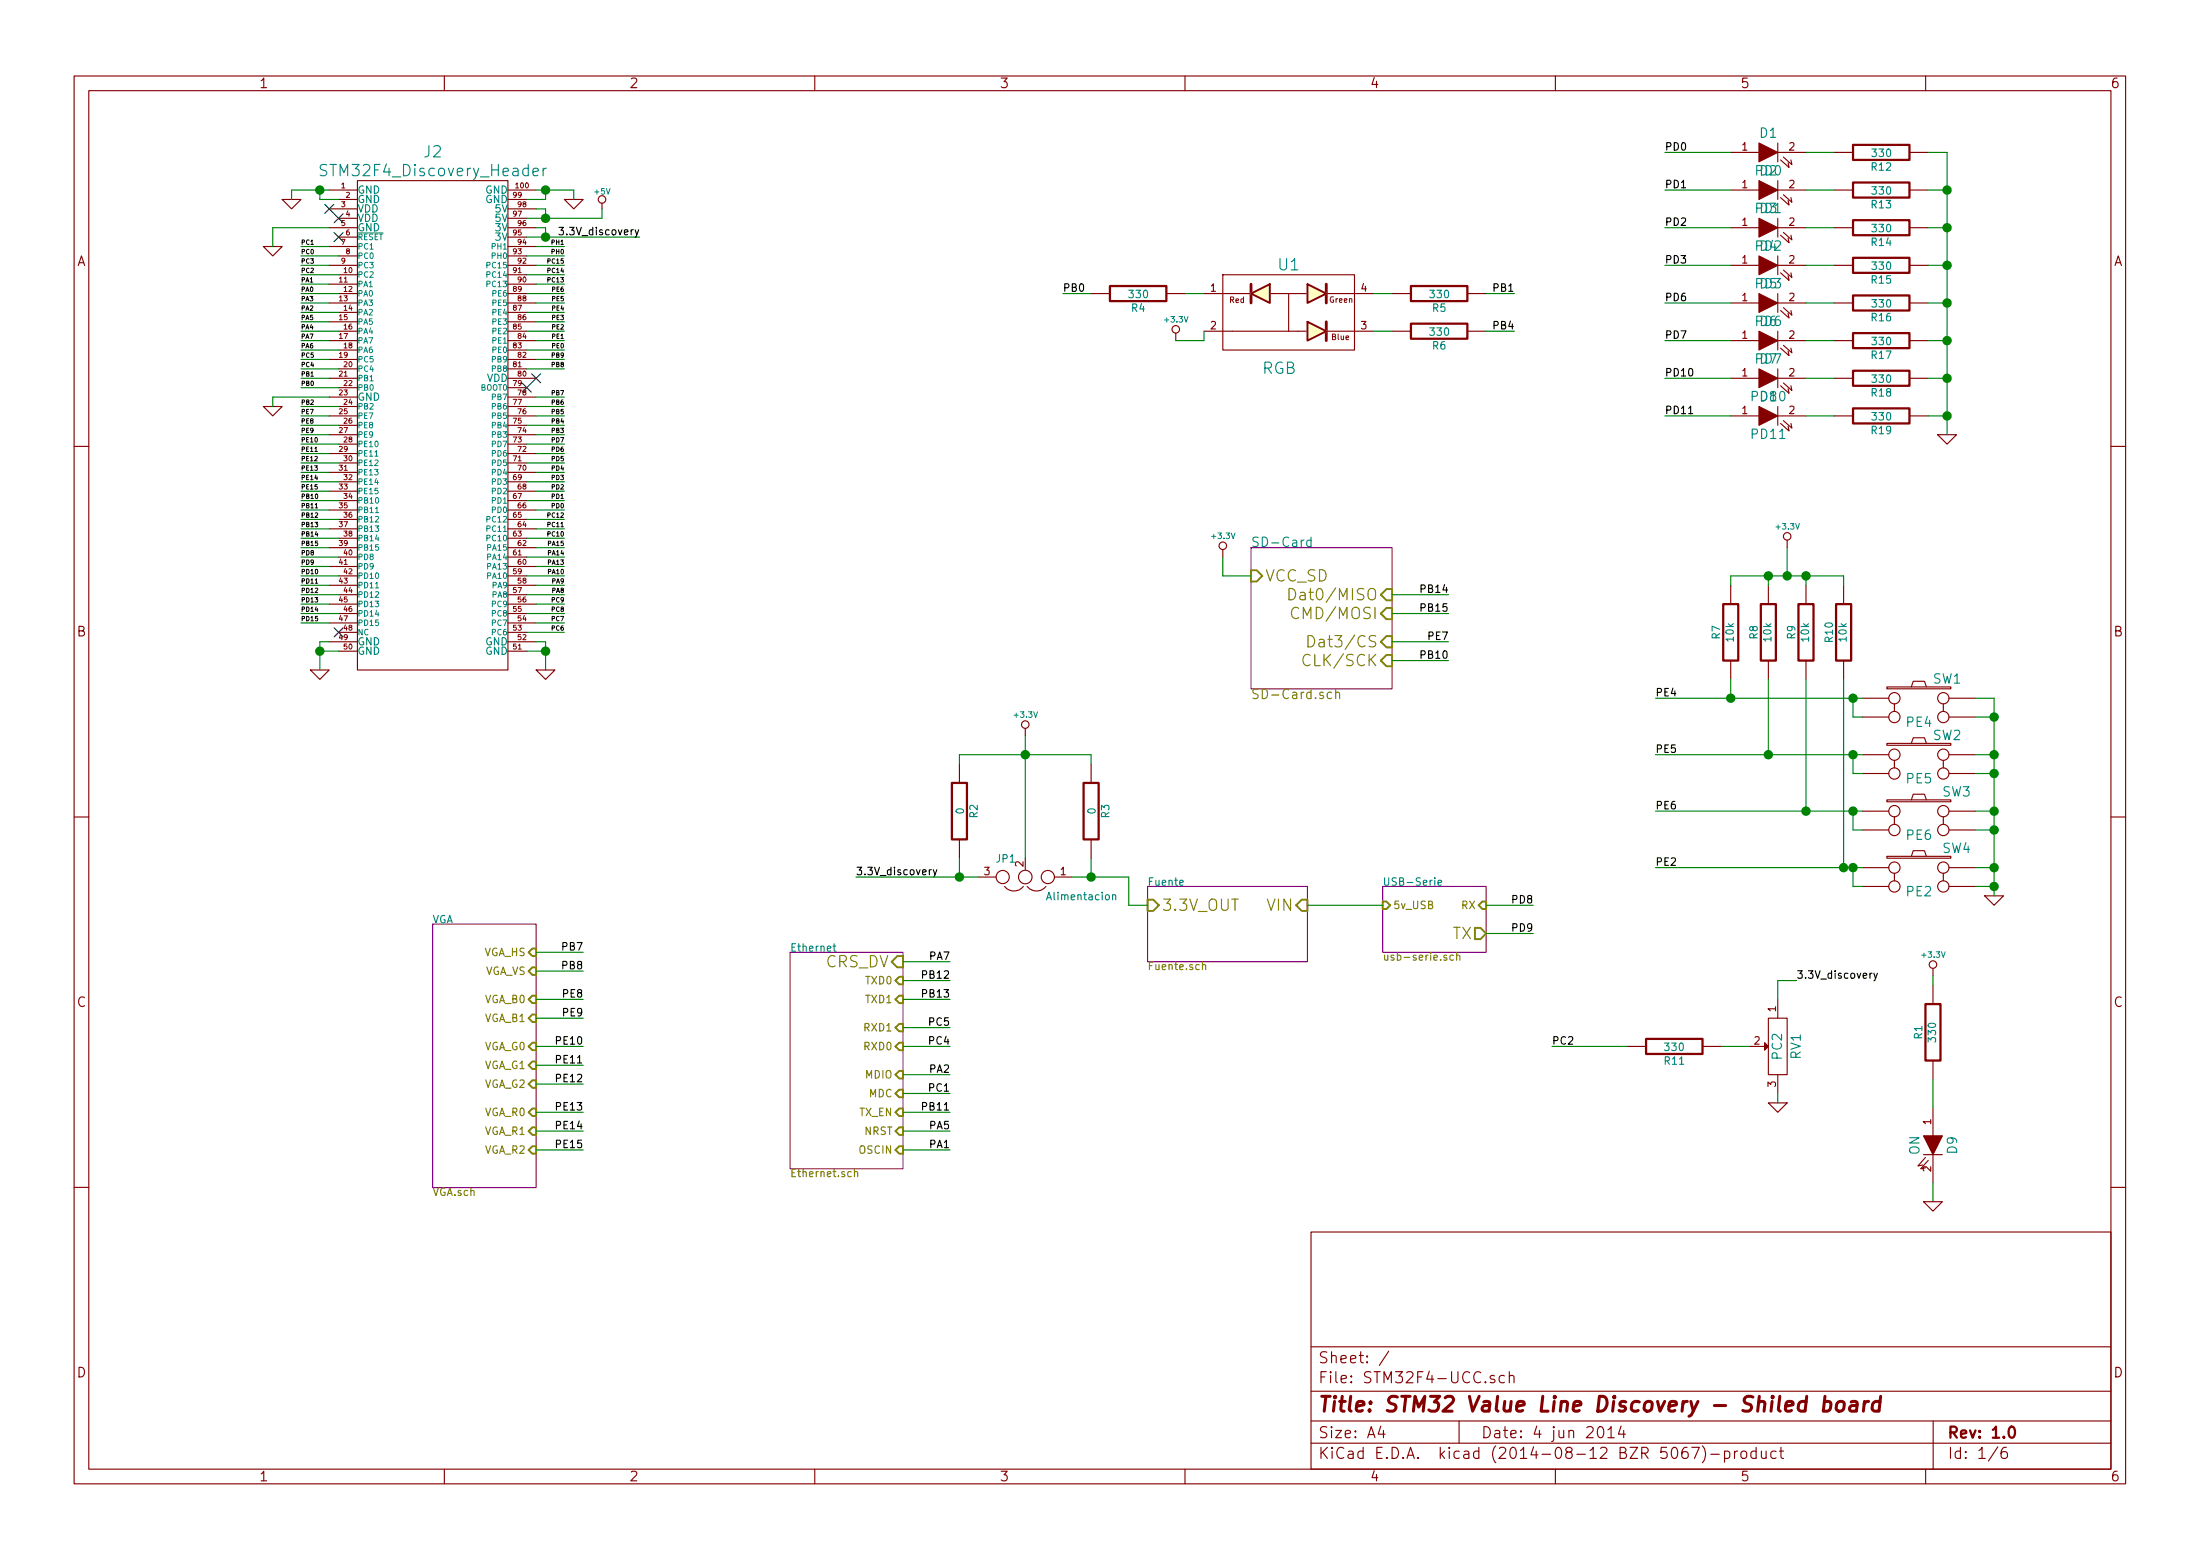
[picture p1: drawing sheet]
EESchema Schematic File Version 2
LIBS:valves
LIBS:stm32
LIBS:power
LIBS:device
LIBS:transistors
LIBS:conn
LIBS:linear
LIBS:regul
LIBS:74xx
LIBS:cmos4000
LIBS:adc-dac
LIBS:memory
LIBS:xilinx
LIBS:special
LIBS:microcontrollers
LIBS:dsp
LIBS:microchip
LIBS:analog_switches
LIBS:motorola
LIBS:texas
LIBS:intel
LIBS:audio
LIBS:interface
LIBS:digital-audio
LIBS:philips
LIBS:display
LIBS:cypress
LIBS:siliconi
LIBS:opto
LIBS:atmel
LIBS:contrib
LIBS:serial
LIBS:oscillator-cmos-out-4
LIBS:con-yamaichi-cf-2
LIBS:w_connectors
LIBS:STM32F4-UCC-cache
EELAYER 24 0
EELAYER END
$Descr A4 11693 8268
encoding utf-8
Sheet 1 6
Title "STM32 Value Line Discovery - Shiled board"
Date "4 jun 2014"
Rev "1.0"
Comp ""
Comment1 ""
Comment2 ""
Comment3 ""
Comment4 ""
$EndDescr
$Comp
L GND #PWR01
U 1 1
P 1700 3550
F 0 "#PWR01" H 1700 3550 30  0001 C CNN
F 1 "GND" H 1700 3480 30  0001 C CNN
F 2 "" H 1700 3550 60  0000 C CNN
F 3 "" H 1700 3550 60  0000 C CNN
	1    1700 3550
	1    0    0    -1  
$EndComp
$Comp
L LED D1
U 1 1
P 9400 800
F 0 "D1" H 9400 900 50  0000 C CNN
F 1 "PD0" H 9400 700 50  0000 C CNN
F 2 "w_Connectors:Led_0805" H 9400 800 60  0001 C CNN
F 3 "" H 9400 800 60  0000 C CNN
	1    9400 800 
	1    0    0    -1  
$EndComp
$Comp
L LED D2
U 1 1
P 9400 1000
F 0 "D2" H 9400 1100 50  0000 C CNN
F 1 "PD1" H 9400 900 50  0000 C CNN
F 2 "w_Connectors:Led_0805" H 9400 1000 60  0001 C CNN
F 3 "" H 9400 1000 60  0000 C CNN
	1    9400 1000
	1    0    0    -1  
$EndComp
$Comp
L LED D3
U 1 1
P 9400 1200
F 0 "D3" H 9400 1300 50  0000 C CNN
F 1 "PD2" H 9400 1100 50  0000 C CNN
F 2 "w_Connectors:Led_0805" H 9400 1200 60  0001 C CNN
F 3 "" H 9400 1200 60  0000 C CNN
	1    9400 1200
	1    0    0    -1  
$EndComp
$Comp
L LED D4
U 1 1
P 9400 1400
F 0 "D4" H 9400 1500 50  0000 C CNN
F 1 "PD3" H 9400 1300 50  0000 C CNN
F 2 "w_Connectors:Led_0805" H 9400 1400 60  0001 C CNN
F 3 "" H 9400 1400 60  0000 C CNN
	1    9400 1400
	1    0    0    -1  
$EndComp
$Comp
L LED D5
U 1 1
P 9400 1600
F 0 "D5" H 9400 1700 50  0000 C CNN
F 1 "PD6" H 9400 1500 50  0000 C CNN
F 2 "w_Connectors:Led_0805" H 9400 1600 60  0001 C CNN
F 3 "" H 9400 1600 60  0000 C CNN
	1    9400 1600
	1    0    0    -1  
$EndComp
$Comp
L LED D6
U 1 1
P 9400 1800
F 0 "D6" H 9400 1900 50  0000 C CNN
F 1 "PD7" H 9400 1700 50  0000 C CNN
F 2 "w_Connectors:Led_0805" H 9400 1800 60  0001 C CNN
F 3 "" H 9400 1800 60  0000 C CNN
	1    9400 1800
	1    0    0    -1  
$EndComp
$Comp
L LED D7
U 1 1
P 9400 2000
F 0 "D7" H 9400 2100 50  0000 C CNN
F 1 "PD10" H 9400 1900 50  0000 C CNN
F 2 "w_Connectors:Led_0805" H 9400 2000 60  0001 C CNN
F 3 "" H 9400 2000 60  0000 C CNN
	1    9400 2000
	1    0    0    -1  
$EndComp
$Comp
L LED D8
U 1 1
P 9400 2200
F 0 "D8" H 9400 2300 50  0000 C CNN
F 1 "PD11" H 9400 2100 50  0000 C CNN
F 2 "w_Connectors:Led_0805" H 9400 2200 60  0001 C CNN
F 3 "" H 9400 2200 60  0000 C CNN
	1    9400 2200
	1    0    0    -1  
$EndComp
$Comp
L R R12
U 1 1
P 10000 800
F 0 "R12" V 10080 800 40  0000 C CNN
F 1 "330" V 10007 801 40  0000 C CNN
F 2 "Resistors_SMD:R_0805" V 9930 800 30  0001 C CNN
F 3 "" H 10000 800 30  0000 C CNN
	1    10000 800 
	0    1    1    0   
$EndComp
$Comp
L R R13
U 1 1
P 10000 1000
F 0 "R13" V 10080 1000 40  0000 C CNN
F 1 "330" V 10007 1001 40  0000 C CNN
F 2 "Resistors_SMD:R_0805" V 9930 1000 30  0001 C CNN
F 3 "" H 10000 1000 30  0000 C CNN
	1    10000 1000
	0    1    1    0   
$EndComp
$Comp
L R R14
U 1 1
P 10000 1200
F 0 "R14" V 10080 1200 40  0000 C CNN
F 1 "330" V 10007 1201 40  0000 C CNN
F 2 "Resistors_SMD:R_0805" V 9930 1200 30  0001 C CNN
F 3 "" H 10000 1200 30  0000 C CNN
	1    10000 1200
	0    1    1    0   
$EndComp
$Comp
L R R15
U 1 1
P 10000 1400
F 0 "R15" V 10080 1400 40  0000 C CNN
F 1 "330" V 10007 1401 40  0000 C CNN
F 2 "Resistors_SMD:R_0805" V 9930 1400 30  0001 C CNN
F 3 "" H 10000 1400 30  0000 C CNN
	1    10000 1400
	0    1    1    0   
$EndComp
$Comp
L R R16
U 1 1
P 10000 1600
F 0 "R16" V 10080 1600 40  0000 C CNN
F 1 "330" V 10007 1601 40  0000 C CNN
F 2 "Resistors_SMD:R_0805" V 9930 1600 30  0001 C CNN
F 3 "" H 10000 1600 30  0000 C CNN
	1    10000 1600
	0    1    1    0   
$EndComp
$Comp
L R R17
U 1 1
P 10000 1800
F 0 "R17" V 10080 1800 40  0000 C CNN
F 1 "330" V 10007 1801 40  0000 C CNN
F 2 "Resistors_SMD:R_0805" V 9930 1800 30  0001 C CNN
F 3 "" H 10000 1800 30  0000 C CNN
	1    10000 1800
	0    1    1    0   
$EndComp
$Comp
L R R18
U 1 1
P 10000 2000
F 0 "R18" V 10080 2000 40  0000 C CNN
F 1 "330" V 10007 2001 40  0000 C CNN
F 2 "Resistors_SMD:R_0805" V 9930 2000 30  0001 C CNN
F 3 "" H 10000 2000 30  0000 C CNN
	1    10000 2000
	0    1    1    0   
$EndComp
$Comp
L R R19
U 1 1
P 10000 2200
F 0 "R19" V 10080 2200 40  0000 C CNN
F 1 "330" V 10007 2201 40  0000 C CNN
F 2 "Resistors_SMD:R_0805" V 9930 2200 30  0001 C CNN
F 3 "" H 10000 2200 30  0000 C CNN
	1    10000 2200
	0    1    1    0   
$EndComp
$Comp
L GND #PWR02
U 1 1
P 10350 2300
F 0 "#PWR02" H 10350 2300 30  0001 C CNN
F 1 "GND" H 10350 2230 30  0001 C CNN
F 2 "" H 10350 2300 60  0000 C CNN
F 3 "" H 10350 2300 60  0000 C CNN
	1    10350 2300
	1    0    0    -1  
$EndComp
$Comp
L SW_PUSH_2 SW1
U 1 1
P 10200 3750
F 0 "SW1" H 10350 3900 50  0000 C CNN
F 1 "PE4" H 10200 3670 50  0000 C CNN
F 2 "w_switch:PCB_PUSH" H 10200 3750 60  0001 C CNN
F 3 "" H 10200 3750 60  0000 C CNN
	1    10200 3750
	1    0    0    -1  
$EndComp
$Comp
L SW_PUSH_2 SW2
U 1 1
P 10200 4050
F 0 "SW2" H 10350 4200 50  0000 C CNN
F 1 "PE5" H 10200 3970 50  0000 C CNN
F 2 "w_switch:PCB_PUSH" H 10200 4050 60  0001 C CNN
F 3 "" H 10200 4050 60  0000 C CNN
	1    10200 4050
	1    0    0    -1  
$EndComp
$Comp
L SW_PUSH_2 SW3
U 1 1
P 10200 4350
F 0 "SW3" H 10400 4500 50  0000 C CNN
F 1 "PE6" H 10200 4270 50  0000 C CNN
F 2 "w_switch:PCB_PUSH" H 10200 4350 60  0001 C CNN
F 3 "" H 10200 4350 60  0000 C CNN
	1    10200 4350
	1    0    0    -1  
$EndComp
$Comp
L SW_PUSH_2 SW4
U 1 1
P 10200 4650
F 0 "SW4" H 10400 4800 50  0000 C CNN
F 1 "PE2" H 10200 4570 50  0000 C CNN
F 2 "w_switch:PCB_PUSH" H 10200 4650 60  0001 C CNN
F 3 "" H 10200 4650 60  0000 C CNN
	1    10200 4650
	1    0    0    -1  
$EndComp
$Comp
L R R10
U 1 1
P 9800 3350
F 0 "R10" V 9880 3350 40  0000 C CNN
F 1 "10k" V 9807 3351 40  0000 C CNN
F 2 "Resistors_SMD:R_0805" V 9730 3350 30  0001 C CNN
F 3 "" H 9800 3350 30  0000 C CNN
	1    9800 3350
	-1   0    0    1   
$EndComp
$Comp
L R R9
U 1 1
P 9600 3350
F 0 "R9" V 9680 3350 40  0000 C CNN
F 1 "10k" V 9607 3351 40  0000 C CNN
F 2 "Resistors_SMD:R_0805" V 9530 3350 30  0001 C CNN
F 3 "" H 9600 3350 30  0000 C CNN
	1    9600 3350
	-1   0    0    1   
$EndComp
$Comp
L R R8
U 1 1
P 9400 3350
F 0 "R8" V 9480 3350 40  0000 C CNN
F 1 "10k" V 9407 3351 40  0000 C CNN
F 2 "Resistors_SMD:R_0805" V 9330 3350 30  0001 C CNN
F 3 "" H 9400 3350 30  0000 C CNN
	1    9400 3350
	-1   0    0    1   
$EndComp
$Comp
L R R7
U 1 1
P 9200 3350
F 0 "R7" V 9280 3350 40  0000 C CNN
F 1 "10k" V 9207 3351 40  0000 C CNN
F 2 "Resistors_SMD:R_0805" V 9130 3350 30  0001 C CNN
F 3 "" H 9200 3350 30  0000 C CNN
	1    9200 3350
	-1   0    0    1   
$EndComp
$Comp
L GND #PWR03
U 1 1
P 10600 4750
F 0 "#PWR03" H 10600 4750 30  0001 C CNN
F 1 "GND" H 10600 4680 30  0001 C CNN
F 2 "" H 10600 4750 60  0000 C CNN
F 3 "" H 10600 4750 60  0000 C CNN
	1    10600 4750
	1    0    0    -1  
$EndComp
$Sheet
S 7350 4700 550  350 
U 538FC087
F0 "USB-Serie" 40
F1 "usb-serie.sch" 40
F2 "RX" I R 7900 4800 40 
F3 "5v_USB" I L 7350 4800 40 
F4 "TX" O R 7900 4950 60 
$EndSheet
$Comp
L POT RV1
U 1 1
P 9450 5550
F 0 "RV1" H 9450 5450 50  0000 C CNN
F 1 "PC2" H 9450 5550 50  0000 C CNN
F 2 "w_Connectors:POTE" H 9450 5550 60  0001 C CNN
F 3 "" H 9450 5550 60  0000 C CNN
	1    9450 5550
	0    -1   1    0   
$EndComp
$Comp
L GND #PWR04
U 1 1
P 9450 5850
F 0 "#PWR04" H 9450 5850 30  0001 C CNN
F 1 "GND" H 9450 5780 30  0001 C CNN
F 2 "" H 9450 5850 60  0000 C CNN
F 3 "" H 9450 5850 60  0000 C CNN
	1    9450 5850
	-1   0    0    -1  
$EndComp
$Comp
L R R11
U 1 1
P 8900 5550
F 0 "R11" V 8980 5550 40  0000 C CNN
F 1 "330" V 8907 5551 40  0000 C CNN
F 2 "Resistors_SMD:R_0805" V 8830 5550 30  0001 C CNN
F 3 "" H 8900 5550 30  0000 C CNN
	1    8900 5550
	0    -1   1    0   
$EndComp
$Sheet
S 2300 4900 550  1400
U 538FE9D9
F0 "VGA" 40
F1 "VGA.sch" 40
F2 "VGA_B1" I R 2850 5400 40 
F3 "VGA_B0" I R 2850 5300 40 
F4 "VGA_G2" I R 2850 5750 40 
F5 "VGA_G1" I R 2850 5650 40 
F6 "VGA_G0" I R 2850 5550 40 
F7 "VGA_R2" I R 2850 6100 40 
F8 "VGA_R1" I R 2850 6000 40 
F9 "VGA_R0" I R 2850 5900 40 
F10 "VGA_VS" I R 2850 5150 40 
F11 "VGA_HS" I R 2850 5050 40 
$EndSheet
$Sheet
S 4200 5050 600  1150
U 539471FA
F0 "Ethernet" 40
F1 "Ethernet.sch" 40
F2 "TXD0" I R 4800 5200 40 
F3 "TXD1" I R 4800 5300 40 
F4 "RXD1" I R 4800 5450 40 
F5 "RXD0" I R 4800 5550 40 
F6 "MDIO" I R 4800 5700 40 
F7 "MDC" I R 4800 5800 40 
F8 "TX_EN" I R 4800 5900 40 
F9 "NRST" I R 4800 6000 40 
F10 "OSCIN" I R 4800 6100 40 
F11 "CRS_DV" I R 4800 5100 60 
$EndSheet
$Comp
L R R4
U 1 1
P 6050 1550
F 0 "R4" V 6130 1550 40  0000 C CNN
F 1 "330" V 6057 1551 40  0000 C CNN
F 2 "Resistors_SMD:R_0805" V 5980 1550 30  0001 C CNN
F 3 "" H 6050 1550 30  0000 C CNN
	1    6050 1550
	0    1    1    0   
$EndComp
$Comp
L R R5
U 1 1
P 7650 1550
F 0 "R5" V 7730 1550 40  0000 C CNN
F 1 "330" V 7657 1551 40  0000 C CNN
F 2 "Resistors_SMD:R_0805" V 7580 1550 30  0001 C CNN
F 3 "" H 7650 1550 30  0000 C CNN
	1    7650 1550
	0    1    1    0   
$EndComp
$Comp
L R R6
U 1 1
P 7650 1750
F 0 "R6" V 7730 1750 40  0000 C CNN
F 1 "330" V 7657 1751 40  0000 C CNN
F 2 "Resistors_SMD:R_0805" V 7580 1750 30  0001 C CNN
F 3 "" H 7650 1750 30  0000 C CNN
	1    7650 1750
	0    1    1    0   
$EndComp
Wire Wire Line
	9600 800  9750 800 
Wire Wire Line
	9750 1000 9600 1000
Wire Wire Line
	9750 1200 9600 1200
Wire Wire Line
	9600 1400 9750 1400
Wire Wire Line
	9600 1600 9750 1600
Wire Wire Line
	9600 1800 9750 1800
Wire Wire Line
	9600 2000 9750 2000
Wire Wire Line
	9750 2200 9600 2200
Wire Wire Line
	10350 2200 10250 2200
Wire Wire Line
	10350 800  10350 2300
Wire Wire Line
	10350 800  10250 800 
Wire Wire Line
	10250 1000 10350 1000
Connection ~ 10350 1000
Wire Wire Line
	10250 1200 10350 1200
Connection ~ 10350 1200
Wire Wire Line
	10250 1400 10350 1400
Connection ~ 10350 1400
Wire Wire Line
	10250 1600 10350 1600
Connection ~ 10350 1600
Wire Wire Line
	10250 1800 10350 1800
Connection ~ 10350 1800
Wire Wire Line
	10250 2000 10350 2000
Connection ~ 10350 2000
Connection ~ 10350 2200
Wire Wire Line
	9200 800  8850 800 
Wire Wire Line
	9200 1000 8850 1000
Wire Wire Line
	9200 1200 8850 1200
Wire Wire Line
	9200 1400 8850 1400
Wire Wire Line
	9200 1600 8850 1600
Wire Wire Line
	9200 1800 8850 1800
Wire Wire Line
	9200 2000 8850 2000
Wire Wire Line
	9200 2200 8850 2200
Wire Wire Line
	10500 3700 10600 3700
Wire Wire Line
	10600 3700 10600 4750
Wire Wire Line
	10600 4600 10500 4600
Wire Wire Line
	10500 4300 10600 4300
Connection ~ 10600 4300
Wire Wire Line
	10500 4000 10600 4000
Connection ~ 10600 4000
Connection ~ 10600 4600
Wire Wire Line
	8800 3700 9900 3700
Wire Wire Line
	8800 4000 9900 4000
Wire Wire Line
	8800 4300 9900 4300
Wire Wire Line
	8800 4600 9900 4600
Wire Wire Line
	9200 3600 9200 3700
Connection ~ 9200 3700
Wire Wire Line
	9400 3600 9400 4000
Connection ~ 9400 4000
Wire Wire Line
	9600 3600 9600 4300
Connection ~ 9600 4300
Wire Wire Line
	9800 3600 9800 4600
Connection ~ 9800 4600
Wire Wire Line
	9200 3100 9200 3050
Wire Wire Line
	9200 3050 9800 3050
Wire Wire Line
	9800 3050 9800 3100
Wire Wire Line
	9600 3100 9600 3050
Connection ~ 9600 3050
Wire Wire Line
	9400 3100 9400 3050
Connection ~ 9400 3050
Wire Wire Line
	9500 2900 9500 3050
Connection ~ 9500 3050
Wire Wire Line
	9450 5850 9450 5800
Wire Wire Line
	9300 5550 9150 5550
Wire Wire Line
	9450 5200 9450 5300
Wire Wire Line
	8650 5550 8250 5550
Wire Wire Line
	5800 1550 5650 1550
$Sheet
S 6100 4700 850  400 
U 53D54F53
F0 "Fuente" 40
F1 "Fuente.sch" 40
F2 "3.3V_OUT" I L 6100 4800 60 
F3 "VIN" I R 6950 4800 60 
$EndSheet
Wire Wire Line
	7350 4800 6950 4800
Text Label 9550 5200 0    40   ~ 0
3.3V_discovery
Wire Wire Line
	9450 5200 9550 5200
Wire Wire Line
	8150 4950 7900 4950
Wire Wire Line
	8150 4800 7900 4800
$Comp
L +3.3V #PWR05
U 1 1
P 5450 3900
F 0 "#PWR05" H 5450 3860 30  0001 C CNN
F 1 "+3.3V" H 5450 4010 30  0000 C CNN
F 2 "" H 5450 3900 60  0000 C CNN
F 3 "" H 5450 3900 60  0000 C CNN
	1    5450 3900
	1    0    0    -1  
$EndComp
Wire Wire Line
	6000 4800 6100 4800
Wire Wire Line
	6000 4650 6000 4800
Wire Wire Line
	4800 5300 5050 5300
Wire Wire Line
	4800 5200 5050 5200
Wire Wire Line
	4800 5550 5050 5550
Wire Wire Line
	4800 5450 5050 5450
Wire Wire Line
	4800 5900 5050 5900
Wire Wire Line
	4800 5800 5050 5800
Wire Wire Line
	4800 6100 5050 6100
Wire Wire Line
	4800 6000 5050 6000
Wire Wire Line
	4800 5700 5050 5700
Text Label 5050 5200 2    40   ~ 0
PB12
Text Label 5050 5300 2    40   ~ 0
PB13
Text Label 5050 5450 2    40   ~ 0
PC5
Text Label 5050 5550 2    40   ~ 0
PC4
Text Label 5050 5700 2    40   ~ 0
PA2
Text Label 5050 5800 2    40   ~ 0
PC1
Text Label 5050 5900 2    40   ~ 0
PB11
Text Label 5050 6000 2    40   ~ 0
PA5
Text Label 5050 6100 2    40   ~ 0
PA1
Wire Wire Line
	2850 5400 3100 5400
Wire Wire Line
	2850 5300 3100 5300
Text Label 3100 5300 2    40   ~ 0
PE8
Text Label 3100 5400 2    40   ~ 0
PE9
Wire Wire Line
	2850 5650 3100 5650
Wire Wire Line
	2850 5550 3100 5550
Text Label 3100 5550 2    40   ~ 0
PE10
Text Label 3100 5650 2    40   ~ 0
PE11
Wire Wire Line
	2850 6000 3100 6000
Wire Wire Line
	2850 5900 3100 5900
Text Label 3100 5900 2    40   ~ 0
PE13
Text Label 3100 6000 2    40   ~ 0
PE14
Wire Wire Line
	2850 5750 3100 5750
Text Label 3100 5750 2    40   ~ 0
PE12
Wire Wire Line
	2850 6100 3100 6100
Text Label 3100 6100 2    40   ~ 0
PE15
Text Label 5650 1550 0    40   ~ 0
PB0
Text Label 8050 1550 2    40   ~ 0
PB1
Text Label 8050 1750 2    40   ~ 0
PB4
$Sheet
S 6650 2900 750  750 
U 53DF7B95
F0 "SD-Card" 50
F1 "SD-Card.sch" 50
F2 "VCC_SD" I L 6650 3050 60 
F3 "Dat0/MISO" I R 7400 3150 60 
F4 "CLK/SCK" I R 7400 3500 60 
F5 "CMD/MOSI" I R 7400 3250 60 
F6 "Dat3/CS" I R 7400 3400 60 
$EndSheet
Wire Wire Line
	2850 5150 3100 5150
Wire Wire Line
	2850 5050 3100 5050
Text Label 3100 5050 2    40   ~ 0
PB7
Text Label 3100 5150 2    40   ~ 0
PB8
Text Label 8250 5550 0    40   ~ 0
PC2
Text Label 8800 3700 0    40   ~ 0
PE4
Text Label 8800 4000 0    40   ~ 0
PE5
Text Label 8800 4300 0    40   ~ 0
PE6
Text Label 7700 3400 2    40   ~ 0
PE7
Text Label 8850 1000 0    40   ~ 0
PD1
Text Label 8850 800  0    40   ~ 0
PD0
Text Label 8850 1600 0    40   ~ 0
PD6
Text Label 8850 1800 0    40   ~ 0
PD7
Text Label 8150 4800 2    40   ~ 0
PD8
Text Label 8150 4950 2    40   ~ 0
PD9
Text Label 8850 2000 0    40   ~ 0
PD10
Text Label 8850 2200 0    40   ~ 0
PD11
Text Label 8850 1200 0    40   ~ 0
PD2
Text Label 8850 1400 0    40   ~ 0
PD3
Wire Wire Line
	7400 3250 7700 3250
Wire Wire Line
	7400 3150 7700 3150
Wire Wire Line
	7400 3500 7700 3500
Wire Wire Line
	7400 3400 7700 3400
Text Label 7700 3500 2    40   ~ 0
PB10
Text Label 8800 4600 0    40   ~ 0
PE2
Text Label 7700 3250 2    40   ~ 0
PB15
Text Label 7700 3150 2    40   ~ 0
PB14
Wire Wire Line
	4800 5100 5050 5100
Text Label 5050 5100 2    40   ~ 0
PA7
$Comp
L LED D9
U 1 1
P 10275 6075
F 0 "D9" H 10275 6175 50  0000 C CNN
F 1 "ON" H 10275 5975 50  0000 C CNN
F 2 "w_Connectors:Led_0805" H 10275 6075 60  0001 C CNN
F 3 "" H 10275 6075 60  0000 C CNN
	1    10275 6075
	0    1    1    0   
$EndComp
$Comp
L R R1
U 1 1
P 10275 5475
F 0 "R1" V 10355 5475 40  0000 C CNN
F 1 "330" V 10282 5476 40  0000 C CNN
F 2 "Resistors_SMD:R_0805" V 10205 5475 30  0001 C CNN
F 3 "" H 10275 5475 30  0000 C CNN
	1    10275 5475
	-1   0    0    1   
$EndComp
Wire Wire Line
	10275 6375 10275 6275
$Comp
L GND #PWR06
U 1 1
P 10275 6375
F 0 "#PWR06" H 10275 6375 30  0001 C CNN
F 1 "GND" H 10275 6305 30  0001 C CNN
F 2 "" H 10275 6375 60  0000 C CNN
F 3 "" H 10275 6375 60  0000 C CNN
	1    10275 6375
	1    0    0    -1  
$EndComp
$Comp
L +3.3V #PWR07
U 1 1
P 10275 5175
F 0 "#PWR07" H 10275 5135 30  0001 C CNN
F 1 "+3.3V" H 10275 5285 30  0000 C CNN
F 2 "" H 10275 5175 60  0000 C CNN
F 3 "" H 10275 5175 60  0000 C CNN
	1    10275 5175
	1    0    0    -1  
$EndComp
Wire Wire Line
	10275 5225 10275 5175
Wire Wire Line
	10275 5875 10275 5725
$Comp
L JUMPER3 JP1
U 1 1
P 5450 4650
F 0 "JP1" H 5500 4550 40  0000 L CNN
F 1 "Alimentacion" H 5150 4750 40  0000 C CNN
F 2 "Pin_Headers:Pin_Header_Straight_1x03" H 5450 4650 60  0001 C CNN
F 3 "" H 5450 4650 60  0000 C CNN
	1    5450 4650
	-1   0    0    1   
$EndComp
Wire Wire Line
	5700 4650 6000 4650
Text Label 4550 4650 0    40   ~ 0
3.3V_discovery
Wire Wire Line
	4550 4650 5200 4650
Wire Wire Line
	5450 3900 5450 4550
$Comp
L R R3
U 1 1
P 5800 4300
F 0 "R3" V 5880 4300 40  0000 C CNN
F 1 "0" V 5807 4301 40  0000 C CNN
F 2 "Resistors_SMD:R_0805" V 5730 4300 30  0001 C CNN
F 3 "" H 5800 4300 30  0000 C CNN
	1    5800 4300
	1    0    0    -1  
$EndComp
$Comp
L R R2
U 1 1
P 5100 4300
F 0 "R2" V 5180 4300 40  0000 C CNN
F 1 "0" V 5107 4301 40  0000 C CNN
F 2 "Resistors_SMD:R_0805" V 5030 4300 30  0001 C CNN
F 3 "" H 5100 4300 30  0000 C CNN
	1    5100 4300
	1    0    0    -1  
$EndComp
Wire Wire Line
	5100 4650 5100 4550
Connection ~ 5100 4650
Wire Wire Line
	5100 4050 5100 4000
Wire Wire Line
	5100 4000 5800 4000
Connection ~ 5450 4000
Wire Wire Line
	5800 4000 5800 4050
Wire Wire Line
	5800 4550 5800 4650
Connection ~ 5800 4650
$Comp
L +3.3V #PWR08
U 1 1
P 6500 2950
F 0 "#PWR08" H 6500 2910 30  0001 C CNN
F 1 "+3.3V" H 6500 3060 30  0000 C CNN
F 2 "" H 6500 2950 60  0000 C CNN
F 3 "" H 6500 2950 60  0000 C CNN
	1    6500 2950
	1    0    0    -1  
$EndComp
Wire Wire Line
	6650 3050 6500 3050
Wire Wire Line
	6500 3050 6500 2950
$Comp
L +3.3V #PWR09
U 1 1
P 9500 2900
F 0 "#PWR09" H 9500 2860 30  0001 C CNN
F 1 "+3.3V" H 9500 3010 30  0000 C CNN
F 2 "" H 9500 2900 60  0000 C CNN
F 3 "" H 9500 2900 60  0000 C CNN
	1    9500 2900
	1    0    0    -1  
$EndComp
$Comp
L PLCC4 U1
U 1 1
P 6850 1650
F 0 "U1" H 6850 1900 60  0000 C CNN
F 1 "RGB" H 6800 1350 60  0000 C CNN
F 2 "w_Connectors:PLCC4" H 7050 1750 60  0001 C CNN
F 3 "" H 7050 1750 60  0000 C CNN
	1    6850 1650
	1    0    0    -1  
$EndComp
Wire Wire Line
	6300 1550 6400 1550
Wire Wire Line
	7300 1550 7400 1550
Wire Wire Line
	7300 1750 7400 1750
Wire Wire Line
	8050 1550 7900 1550
Wire Wire Line
	8050 1750 7900 1750
$Comp
L +3.3V #PWR010
U 1 1
P 6250 1800
F 0 "#PWR010" H 6250 1760 30  0001 C CNN
F 1 "+3.3V" H 6250 1910 30  0000 C CNN
F 2 "" H 6250 1800 60  0000 C CNN
F 3 "" H 6250 1800 60  0000 C CNN
	1    6250 1800
	1    0    0    -1  
$EndComp
Wire Wire Line
	6250 1800 6400 1800
Wire Wire Line
	6400 1800 6400 1750
Wire Wire Line
	10500 4400 10600 4400
Connection ~ 10600 4400
Wire Wire Line
	10500 4100 10600 4100
Connection ~ 10600 4100
Wire Wire Line
	10500 3800 10600 3800
Connection ~ 10600 3800
Wire Wire Line
	9900 3800 9850 3800
Wire Wire Line
	9850 3800 9850 3700
Connection ~ 9850 3700
Wire Wire Line
	9900 4100 9850 4100
Wire Wire Line
	9850 4100 9850 4000
Connection ~ 9850 4000
Wire Wire Line
	9900 4400 9850 4400
Wire Wire Line
	9850 4400 9850 4300
Connection ~ 9850 4300
Wire Wire Line
	9900 4700 9850 4700
Wire Wire Line
	9850 4700 9850 4600
Connection ~ 9850 4600
Wire Wire Line
	10500 4700 10600 4700
Connection ~ 10600 4700
$Comp
L STM32F4_Discovery_Header J2
U 1 1
P 2300 2250
F 0 "J2" H 2300 3700 60  0000 C CNN
F 1 "STM32F4_Discovery_Header" H 2300 3600 60  0000 C CNN
F 2 "w_Connectors:stm32f4_discovery_header" H 2300 2600 60  0001 C CNN
F 3 "" H 2300 2600 60  0000 C CNN
	1    2300 2250
	1    0    0    -1  
$EndComp
Wire Wire Line
	2800 1050 2900 1050
Wire Wire Line
	2900 1050 2900 1000
Wire Wire Line
	2850 1000 3050 1000
Wire Wire Line
	1800 1050 1700 1050
Wire Wire Line
	1700 1050 1700 1000
Wire Wire Line
	1550 1000 1750 1000
Wire Wire Line
	2850 1100 2900 1100
Wire Wire Line
	2900 1100 2900 1150
Wire Wire Line
	2800 1150 3200 1150
Wire Wire Line
	2800 1250 3400 1250
Wire Wire Line
	2900 1250 2900 1200
Wire Wire Line
	2900 1200 2850 1200
Wire Wire Line
	1800 3450 1700 3450
Wire Wire Line
	1700 3400 1700 3550
Wire Wire Line
	1700 3400 1750 3400
Wire Wire Line
	2800 3450 2900 3450
Wire Wire Line
	2900 3400 2900 3550
Wire Wire Line
	2900 3400 2850 3400
Connection ~ 1700 3450
$Comp
L GND #PWR011
U 1 1
P 2900 3550
F 0 "#PWR011" H 2900 3550 30  0001 C CNN
F 1 "GND" H 2900 3480 30  0001 C CNN
F 2 "" H 2900 3550 60  0000 C CNN
F 3 "" H 2900 3550 60  0000 C CNN
	1    2900 3550
	1    0    0    -1  
$EndComp
Connection ~ 2900 3450
Text Label 1600 1300 0    24   ~ 0
PC1
Wire Wire Line
	1600 1300 1750 1300
$Comp
L GND #PWR012
U 1 1
P 1550 1050
F 0 "#PWR012" H 1550 1050 30  0001 C CNN
F 1 "GND" H 1550 980 30  0001 C CNN
F 2 "" H 1550 1050 60  0000 C CNN
F 3 "" H 1550 1050 60  0000 C CNN
	1    1550 1050
	1    0    0    -1  
$EndComp
Wire Wire Line
	1550 1050 1550 1000
Connection ~ 1700 1000
$Comp
L GND #PWR013
U 1 1
P 3050 1050
F 0 "#PWR013" H 3050 1050 30  0001 C CNN
F 1 "GND" H 3050 980 30  0001 C CNN
F 2 "" H 3050 1050 60  0000 C CNN
F 3 "" H 3050 1050 60  0000 C CNN
	1    3050 1050
	1    0    0    -1  
$EndComp
Wire Wire Line
	3050 1000 3050 1050
Connection ~ 2900 1000
$Comp
L +5V #PWR014
U 1 1
P 3200 1100
F 0 "#PWR014" H 3200 1190 20  0001 C CNN
F 1 "+5V" H 3200 1190 30  0000 C CNN
F 2 "" H 3200 1100 60  0000 C CNN
F 3 "" H 3200 1100 60  0000 C CNN
	1    3200 1100
	1    0    0    -1  
$EndComp
Wire Wire Line
	3200 1150 3200 1100
Connection ~ 2900 1150
Connection ~ 2900 1250
Text Label 1600 1350 0    24   ~ 0
PC0
Wire Wire Line
	1600 1350 1800 1350
Text Label 1600 1400 0    24   ~ 0
PC3
Wire Wire Line
	1600 1400 1750 1400
Text Label 1600 1450 0    24   ~ 0
PC2
Wire Wire Line
	1600 1450 1800 1450
Text Label 1600 1500 0    24   ~ 0
PA1
Wire Wire Line
	1600 1500 1750 1500
Text Label 1600 1550 0    24   ~ 0
PA0
Wire Wire Line
	1600 1550 1800 1550
Text Label 1600 1600 0    24   ~ 0
PA3
Wire Wire Line
	1600 1600 1750 1600
Text Label 1600 1650 0    24   ~ 0
PA2
Wire Wire Line
	1600 1650 1800 1650
Text Label 1600 1700 0    24   ~ 0
PA5
Wire Wire Line
	1600 1700 1750 1700
Text Label 1600 1750 0    24   ~ 0
PA4
Wire Wire Line
	1600 1750 1800 1750
Text Label 1600 1800 0    24   ~ 0
PA7
Wire Wire Line
	1600 1800 1750 1800
Text Label 1600 1850 0    24   ~ 0
PA6
Wire Wire Line
	1600 1850 1800 1850
Text Label 1600 1900 0    24   ~ 0
PC5
Wire Wire Line
	1600 1900 1750 1900
Text Label 1600 1950 0    24   ~ 0
PC4
Wire Wire Line
	1600 1950 1800 1950
Text Label 1600 2000 0    24   ~ 0
PB1
Wire Wire Line
	1600 2000 1750 2000
Text Label 1600 2050 0    24   ~ 0
PB0
Wire Wire Line
	1600 2050 1800 2050
Wire Wire Line
	1450 2100 1750 2100
Text Label 1600 2150 0    24   ~ 0
PB2
Wire Wire Line
	1600 2150 1800 2150
Text Label 1600 2200 0    24   ~ 0
PE7
Wire Wire Line
	1600 2200 1750 2200
Text Label 1600 2250 0    24   ~ 0
PE8
Wire Wire Line
	1600 2250 1800 2250
Text Label 1600 2300 0    24   ~ 0
PE9
Wire Wire Line
	1600 2300 1750 2300
Text Label 1600 2350 0    24   ~ 0
PE10
Wire Wire Line
	1600 2350 1800 2350
Text Label 1600 2400 0    24   ~ 0
PE11
Wire Wire Line
	1600 2400 1750 2400
Text Label 1600 2450 0    24   ~ 0
PE12
Wire Wire Line
	1600 2450 1800 2450
Text Label 1600 2500 0    24   ~ 0
PE13
Wire Wire Line
	1600 2500 1750 2500
Text Label 1600 2550 0    24   ~ 0
PE14
Wire Wire Line
	1600 2550 1800 2550
Text Label 1600 2600 0    24   ~ 0
PE15
Wire Wire Line
	1600 2600 1750 2600
Text Label 1600 2650 0    24   ~ 0
PB10
Wire Wire Line
	1600 2650 1800 2650
Text Label 1600 2700 0    24   ~ 0
PB11
Wire Wire Line
	1600 2700 1750 2700
Text Label 1600 2750 0    24   ~ 0
PB12
Wire Wire Line
	1600 2750 1800 2750
Text Label 1600 2800 0    24   ~ 0
PB13
Wire Wire Line
	1600 2800 1750 2800
Text Label 1600 2850 0    24   ~ 0
PB14
Wire Wire Line
	1600 2850 1800 2850
Text Label 1600 2900 0    24   ~ 0
PB15
Wire Wire Line
	1600 2900 1750 2900
Text Label 1600 2950 0    24   ~ 0
PD8
Wire Wire Line
	1600 2950 1800 2950
Text Label 1600 3000 0    24   ~ 0
PD9
Wire Wire Line
	1600 3000 1750 3000
Text Label 1600 3050 0    24   ~ 0
PD10
Wire Wire Line
	1600 3050 1800 3050
Text Label 1600 3100 0    24   ~ 0
PD11
Wire Wire Line
	1600 3100 1750 3100
Text Label 1600 3150 0    24   ~ 0
PD12
Wire Wire Line
	1600 3150 1800 3150
Text Label 1600 3200 0    24   ~ 0
PD13
Wire Wire Line
	1600 3200 1750 3200
Text Label 1600 3250 0    24   ~ 0
PD14
Wire Wire Line
	1600 3250 1800 3250
Text Label 1600 3300 0    24   ~ 0
PD15
Wire Wire Line
	1600 3300 1750 3300
Text Label 3000 1300 2    24   ~ 0
PH1
Wire Wire Line
	3000 1300 2850 1300
Text Label 3000 1350 2    24   ~ 0
PH0
Wire Wire Line
	3000 1350 2800 1350
Text Label 3000 1400 2    24   ~ 0
PC15
Wire Wire Line
	3000 1400 2850 1400
Text Label 3000 1450 2    24   ~ 0
PC14
Wire Wire Line
	3000 1450 2800 1450
Text Label 3000 1500 2    24   ~ 0
PC13
Wire Wire Line
	3000 1500 2850 1500
Text Label 3000 1550 2    24   ~ 0
PE6
Wire Wire Line
	3000 1550 2800 1550
Text Label 3000 1600 2    24   ~ 0
PE5
Wire Wire Line
	3000 1600 2850 1600
Text Label 3000 1650 2    24   ~ 0
PE4
Wire Wire Line
	3000 1650 2800 1650
Text Label 3000 1700 2    24   ~ 0
PE3
Wire Wire Line
	3000 1700 2850 1700
Text Label 3000 1750 2    24   ~ 0
PE2
Wire Wire Line
	3000 1750 2800 1750
Text Label 3000 1800 2    24   ~ 0
PE1
Wire Wire Line
	3000 1800 2850 1800
Text Label 3000 1850 2    24   ~ 0
PE0
Wire Wire Line
	3000 1850 2800 1850
Text Label 3000 1900 2    24   ~ 0
PB9
Wire Wire Line
	3000 1900 2850 1900
Text Label 3000 1950 2    24   ~ 0
PB8
Wire Wire Line
	3000 1950 2800 1950
Wire Wire Line
	3000 2100 2850 2100
Text Label 3000 2150 2    24   ~ 0
PB6
Wire Wire Line
	3000 2150 2800 2150
Text Label 3000 2200 2    24   ~ 0
PB5
Wire Wire Line
	3000 2200 2850 2200
Text Label 3000 2250 2    24   ~ 0
PB4
Wire Wire Line
	3000 2250 2800 2250
Text Label 3000 2300 2    24   ~ 0
PB3
Wire Wire Line
	3000 2300 2850 2300
Text Label 3000 2350 2    24   ~ 0
PD7
Wire Wire Line
	3000 2350 2800 2350
Text Label 3000 2400 2    24   ~ 0
PD6
Wire Wire Line
	3000 2400 2850 2400
Text Label 3000 2450 2    24   ~ 0
PD5
Wire Wire Line
	3000 2450 2800 2450
Text Label 3000 2500 2    24   ~ 0
PD4
Wire Wire Line
	3000 2500 2850 2500
Text Label 3000 2550 2    24   ~ 0
PD3
Wire Wire Line
	3000 2550 2800 2550
Text Label 3000 2600 2    24   ~ 0
PD2
Wire Wire Line
	3000 2600 2850 2600
Text Label 3000 2650 2    24   ~ 0
PD1
Wire Wire Line
	3000 2650 2800 2650
Text Label 3000 2700 2    24   ~ 0
PD0
Wire Wire Line
	3000 2700 2850 2700
Text Label 3000 2750 2    24   ~ 0
PC12
Wire Wire Line
	3000 2750 2800 2750
Text Label 3000 2800 2    24   ~ 0
PC11
Wire Wire Line
	3000 2800 2850 2800
Text Label 3000 2850 2    24   ~ 0
PC10
Wire Wire Line
	3000 2850 2800 2850
Text Label 3000 2900 2    24   ~ 0
PA15
Wire Wire Line
	3000 2900 2850 2900
Text Label 3000 2950 2    24   ~ 0
PA14
Wire Wire Line
	3000 2950 2800 2950
Text Label 3000 3000 2    24   ~ 0
PA13
Wire Wire Line
	3000 3000 2850 3000
Text Label 3000 3050 2    24   ~ 0
PA10
Wire Wire Line
	3000 3050 2800 3050
Text Label 3000 3100 2    24   ~ 0
PA9
Wire Wire Line
	3000 3100 2850 3100
Text Label 3000 3150 2    24   ~ 0
PA8
Wire Wire Line
	3000 3150 2800 3150
Text Label 3000 3200 2    24   ~ 0
PC9
Wire Wire Line
	3000 3200 2850 3200
Text Label 3000 3250 2    24   ~ 0
PC8
Wire Wire Line
	3000 3250 2800 3250
Text Label 3000 3300 2    24   ~ 0
PC7
Wire Wire Line
	3000 3300 2850 3300
Text Label 3000 3350 2    24   ~ 0
PC6
Wire Wire Line
	3000 3350 2800 3350
$Comp
L GND #PWR015
U 1 1
P 1450 1300
F 0 "#PWR015" H 1450 1300 30  0001 C CNN
F 1 "GND" H 1450 1230 30  0001 C CNN
F 2 "" H 1450 1300 60  0000 C CNN
F 3 "" H 1450 1300 60  0000 C CNN
	1    1450 1300
	1    0    0    -1  
$EndComp
Wire Wire Line
	1450 1300 1450 1200
Wire Wire Line
	1450 1200 1750 1200
NoConn ~ 1800 1250
NoConn ~ 1800 3350
$Comp
L GND #PWR016
U 1 1
P 1450 2150
F 0 "#PWR016" H 1450 2150 30  0001 C CNN
F 1 "GND" H 1450 2080 30  0001 C CNN
F 2 "" H 1450 2150 60  0000 C CNN
F 3 "" H 1450 2150 60  0000 C CNN
	1    1450 2150
	1    0    0    -1  
$EndComp
Wire Wire Line
	1450 2150 1450 2100
Text Label 3000 2100 2    24   ~ 0
PB7
NoConn ~ 2800 2050
Text Label 3400 1250 2    40   ~ 0
3.3V_discovery
NoConn ~ 2850 2000
NoConn ~ 1750 1100
NoConn ~ 1800 1150
$EndSCHEMATC
